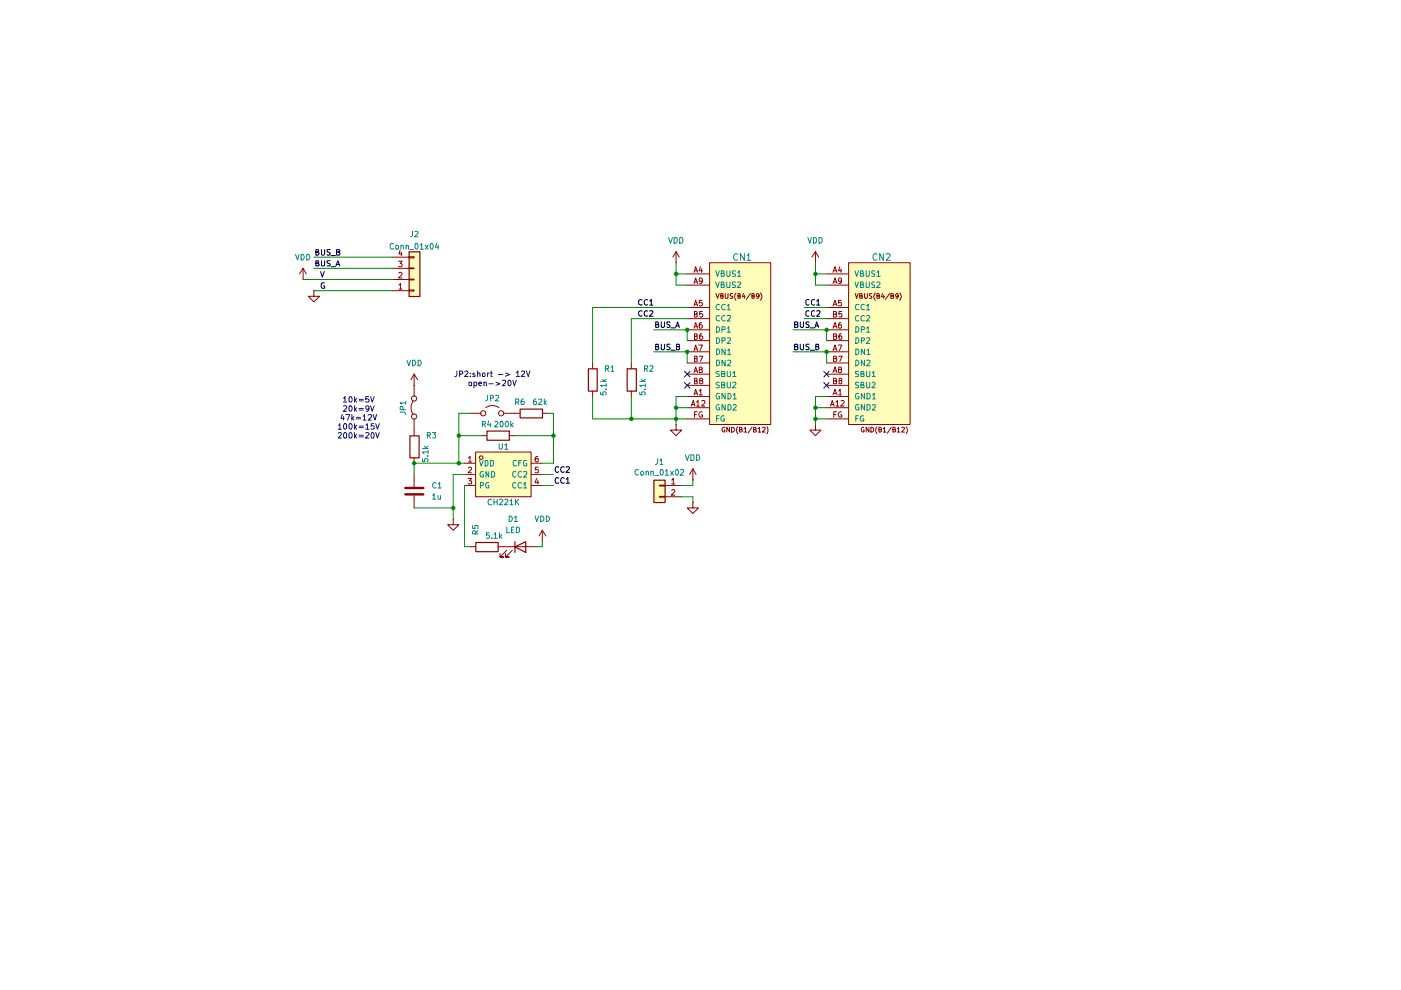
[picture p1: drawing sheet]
(kicad_sch
 (version 20250114)
 (generator "eeschema")
 (generator_version "9.0")
 (paper "A4")
 (lib_symbols
  (symbol "Connector_Generic:Conn_01x02"
   (pin_names
    (offset 1.016) (hide yes)) (exclude_from_sim no) (in_bom yes) (on_board yes)
   (property "Reference" "J" (at 0 2.54 0) (effects (font (size 1.27 1.27))))
   (property "Value" "Conn_01x02" (at 0 -5.08 0) (effects (font (size 1.27 1.27))))
   (property "Footprint" "" (at 0 0 0) (effects (font (size 1.27 1.27)) (hide yes)))
   (property "Datasheet" "~" (at 0 0 0) (effects (font (size 1.27 1.27)) (hide yes)))
   (property "Description" "Generic connector, single row, 01x02, script generated (kicad-library-utils/schlib/autogen/connector/)" (at 0 0 0) (effects (font (size 1.27 1.27)) (hide yes)))
   (symbol "Conn_01x02_1_1"
    (rectangle (start -1.27 1.27) (end 1.27 -3.81) (stroke (width 0.254) (type default)) (fill (type background)))
    (rectangle (start -1.27 0.127) (end 0 -0.127) (stroke (width 0.1524) (type default)) (fill (type none)))
    (rectangle (start -1.27 -2.413) (end 0 -2.667) (stroke (width 0.1524) (type default)) (fill (type none)))
    (pin passive line (at -5.08 0 0) (length 3.81) (name "Pin_1" (effects (font (size 1.27 1.27)))) (number "1" (effects (font (size 1.27 1.27)))))
    (pin passive line (at -5.08 -2.54 0) (length 3.81) (name "Pin_2" (effects (font (size 1.27 1.27)))) (number "2" (effects (font (size 1.27 1.27))))))
   (embedded_fonts no))
  (symbol "Connector_Generic:Conn_01x04"
   (pin_names
    (offset 1.016) (hide yes)) (exclude_from_sim no) (in_bom yes) (on_board yes)
   (property "Reference" "J" (at 0 5.08 0) (effects (font (size 1.27 1.27))))
   (property "Value" "Conn_01x04" (at 0 -7.62 0) (effects (font (size 1.27 1.27))))
   (property "Footprint" "" (at 0 0 0) (effects (font (size 1.27 1.27)) (hide yes)))
   (property "Datasheet" "~" (at 0 0 0) (effects (font (size 1.27 1.27)) (hide yes)))
   (property "Description" "Generic connector, single row, 01x04, script generated (kicad-library-utils/schlib/autogen/connector/)" (at 0 0 0) (effects (font (size 1.27 1.27)) (hide yes)))
   (symbol "Conn_01x04_1_1"
    (rectangle (start -1.27 3.81) (end 1.27 -6.35) (stroke (width 0.254) (type default)) (fill (type background)))
    (rectangle (start -1.27 2.667) (end 0 2.413) (stroke (width 0.1524) (type default)) (fill (type none)))
    (rectangle (start -1.27 0.127) (end 0 -0.127) (stroke (width 0.1524) (type default)) (fill (type none)))
    (rectangle (start -1.27 -2.413) (end 0 -2.667) (stroke (width 0.1524) (type default)) (fill (type none)))
    (rectangle (start -1.27 -4.953) (end 0 -5.207) (stroke (width 0.1524) (type default)) (fill (type none)))
    (pin passive line (at -5.08 2.54 0) (length 3.81) (name "Pin_1" (effects (font (size 1.27 1.27)))) (number "1" (effects (font (size 1.27 1.27)))))
    (pin passive line (at -5.08 0 0) (length 3.81) (name "Pin_2" (effects (font (size 1.27 1.27)))) (number "2" (effects (font (size 1.27 1.27)))))
    (pin passive line (at -5.08 -2.54 0) (length 3.81) (name "Pin_3" (effects (font (size 1.27 1.27)))) (number "3" (effects (font (size 1.27 1.27)))))
    (pin passive line (at -5.08 -5.08 0) (length 3.81) (name "Pin_4" (effects (font (size 1.27 1.27)))) (number "4" (effects (font (size 1.27 1.27))))))
   (embedded_fonts no))
  (symbol "Device:C"
   (pin_numbers (hide yes))
   (pin_names
    (offset 0.254)) (exclude_from_sim no) (in_bom yes) (on_board yes)
   (property "Reference" "C" (at 0.635 2.54 0) (effects (font (size 1.27 1.27)) (justify left)))
   (property "Value" "C" (at 0.635 -2.54 0) (effects (font (size 1.27 1.27)) (justify left)))
   (property "Footprint" "" (at 0.9652 -3.81 0) (effects (font (size 1.27 1.27)) (hide yes)))
   (property "Datasheet" "~" (at 0 0 0) (effects (font (size 1.27 1.27)) (hide yes)))
   (property "Description" "Unpolarized capacitor" (at 0 0 0) (effects (font (size 1.27 1.27)) (hide yes)))
   (symbol "C_0_1"
    (polyline (pts (xy -2.032 0.762) (xy 2.032 0.762)) (stroke (width 0.508) (type default)) (fill (type none)))
    (polyline (pts (xy -2.032 -0.762) (xy 2.032 -0.762)) (stroke (width 0.508) (type default)) (fill (type none))))
   (symbol "C_1_1"
    (pin passive line (at 0 3.81 270) (length 2.794) (name "~" (effects (font (size 1.27 1.27)))) (number "1" (effects (font (size 1.27 1.27)))))
    (pin passive line (at 0 -3.81 90) (length 2.794) (name "~" (effects (font (size 1.27 1.27)))) (number "2" (effects (font (size 1.27 1.27))))))
   (embedded_fonts no))
  (symbol "Device:LED"
   (pin_numbers (hide yes))
   (pin_names
    (offset 1.016) (hide yes)) (exclude_from_sim no) (in_bom yes) (on_board yes)
   (property "Reference" "D" (at 0 2.54 0) (effects (font (size 1.27 1.27))))
   (property "Value" "LED" (at 0 -2.54 0) (effects (font (size 1.27 1.27))))
   (property "Footprint" "" (at 0 0 0) (effects (font (size 1.27 1.27)) (hide yes)))
   (property "Datasheet" "~" (at 0 0 0) (effects (font (size 1.27 1.27)) (hide yes)))
   (property "Description" "Light emitting diode" (at 0 0 0) (effects (font (size 1.27 1.27)) (hide yes)))
   (property "Sim.Pins" "1=K 2=A" (at 0 0 0) (effects (font (size 1.27 1.27)) (hide yes)))
   (symbol "LED_0_1"
    (polyline (pts (xy -3.048 -0.762) (xy -4.572 -2.286) (xy -3.81 -2.286) (xy -4.572 -2.286) (xy -4.572 -1.524)) (stroke (width 0) (type default)) (fill (type none)))
    (polyline (pts (xy -1.778 -0.762) (xy -3.302 -2.286) (xy -2.54 -2.286) (xy -3.302 -2.286) (xy -3.302 -1.524)) (stroke (width 0) (type default)) (fill (type none)))
    (polyline (pts (xy -1.27 0) (xy 1.27 0)) (stroke (width 0) (type default)) (fill (type none)))
    (polyline (pts (xy -1.27 -1.27) (xy -1.27 1.27)) (stroke (width 0.254) (type default)) (fill (type none)))
    (polyline (pts (xy 1.27 -1.27) (xy 1.27 1.27) (xy -1.27 0) (xy 1.27 -1.27)) (stroke (width 0.254) (type default)) (fill (type none))))
   (symbol "LED_1_1"
    (pin passive line (at -3.81 0 0) (length 2.54) (name "K" (effects (font (size 1.27 1.27)))) (number "1" (effects (font (size 1.27 1.27)))))
    (pin passive line (at 3.81 0 180) (length 2.54) (name "A" (effects (font (size 1.27 1.27)))) (number "2" (effects (font (size 1.27 1.27))))))
   (embedded_fonts no))
  (symbol "Device:R"
   (pin_numbers (hide yes))
   (pin_names
    (offset 0)) (exclude_from_sim no) (in_bom yes) (on_board yes)
   (property "Reference" "R" (at 2.032 0 90) (effects (font (size 1.27 1.27))))
   (property "Value" "R" (at 0 0 90) (effects (font (size 1.27 1.27))))
   (property "Footprint" "" (at -1.778 0 90) (effects (font (size 1.27 1.27)) (hide yes)))
   (property "Datasheet" "~" (at 0 0 0) (effects (font (size 1.27 1.27)) (hide yes)))
   (property "Description" "Resistor" (at 0 0 0) (effects (font (size 1.27 1.27)) (hide yes)))
   (symbol "R_0_1"
    (rectangle (start -1.016 -2.54) (end 1.016 2.54) (stroke (width 0.254) (type default)) (fill (type none))))
   (symbol "R_1_1"
    (pin passive line (at 0 3.81 270) (length 1.27) (name "~" (effects (font (size 1.27 1.27)))) (number "1" (effects (font (size 1.27 1.27)))))
    (pin passive line (at 0 -3.81 90) (length 1.27) (name "~" (effects (font (size 1.27 1.27)))) (number "2" (effects (font (size 1.27 1.27))))))
   (embedded_fonts no))
  (symbol "Jumper:Jumper_2_Bridged"
   (pin_numbers (hide yes))
   (pin_names
    (offset 0) (hide yes)) (exclude_from_sim no) (in_bom yes) (on_board yes)
   (property "Reference" "JP" (at 0 1.905 0) (effects (font (size 1.27 1.27))))
   (property "Value" "Jumper_2_Bridged" (at 0 -2.54 0) (effects (font (size 1.27 1.27))))
   (property "Footprint" "" (at 0 0 0) (effects (font (size 1.27 1.27)) (hide yes)))
   (property "Datasheet" "~" (at 0 0 0) (effects (font (size 1.27 1.27)) (hide yes)))
   (property "Description" "Jumper, 2-pole, closed/bridged" (at 0 0 0) (effects (font (size 1.27 1.27)) (hide yes)))
   (symbol "Jumper_2_Bridged_0_0"
    (circle (center -2.032 0) (radius 0.508) (stroke (width 0) (type default)) (fill (type none)))
    (circle (center 2.032 0) (radius 0.508) (stroke (width 0) (type default)) (fill (type none))))
   (symbol "Jumper_2_Bridged_0_1"
    (arc (start -1.524 0.254) (mid 0 0.762) (end 1.524 0.254) (stroke (width 0) (type default)) (fill (type none))))
   (symbol "Jumper_2_Bridged_1_1"
    (pin passive line (at -5.08 0 0) (length 2.54) (name "A" (effects (font (size 1.27 1.27)))) (number "1" (effects (font (size 1.27 1.27)))))
    (pin passive line (at 5.08 0 180) (length 2.54) (name "B" (effects (font (size 1.27 1.27)))) (number "2" (effects (font (size 1.27 1.27))))))
   (embedded_fonts no))
  (symbol "Jumper:Jumper_2_Open"
   (pin_numbers (hide yes))
   (pin_names
    (offset 0) (hide yes)) (exclude_from_sim no) (in_bom yes) (on_board yes)
   (property "Reference" "JP" (at 0 2.794 0) (effects (font (size 1.27 1.27))))
   (property "Value" "Jumper_2_Open" (at 0 -2.286 0) (effects (font (size 1.27 1.27))))
   (property "Footprint" "" (at 0 0 0) (effects (font (size 1.27 1.27)) (hide yes)))
   (property "Datasheet" "~" (at 0 0 0) (effects (font (size 1.27 1.27)) (hide yes)))
   (property "Description" "Jumper, 2-pole, open" (at 0 0 0) (effects (font (size 1.27 1.27)) (hide yes)))
   (symbol "Jumper_2_Open_0_0"
    (circle (center -2.032 0) (radius 0.508) (stroke (width 0) (type default)) (fill (type none)))
    (circle (center 2.032 0) (radius 0.508) (stroke (width 0) (type default)) (fill (type none))))
   (symbol "Jumper_2_Open_0_1"
    (arc (start -1.524 1.27) (mid 0 1.778) (end 1.524 1.27) (stroke (width 0) (type default)) (fill (type none))))
   (symbol "Jumper_2_Open_1_1"
    (pin passive line (at -5.08 0 0) (length 2.54) (name "A" (effects (font (size 1.27 1.27)))) (number "1" (effects (font (size 1.27 1.27)))))
    (pin passive line (at 5.08 0 180) (length 2.54) (name "B" (effects (font (size 1.27 1.27)))) (number "2" (effects (font (size 1.27 1.27))))))
   (embedded_fonts no))
  (symbol "akita:CON_USB-C-16"
   (pin_names
    (offset 1.016)) (exclude_from_sim no) (in_bom yes) (on_board yes)
   (property "Reference" "CN" (at -7.62 20.32 0) (effects (font (size 1.4986 1.4986)) (justify left bottom)))
   (property "Value" "CON_USB-C-16" (at 0 0 0) (effects (font (size 1.27 1.27)) (hide yes)))
   (property "Footprint" "akita:USB-C_16P_TH" (at 0 0 0) (effects (font (size 1.27 1.27)) (hide yes)))
   (property "Datasheet" "" (at 0 0 0) (effects (font (size 1.27 1.27)) (hide yes)))
   (property "Description" "" (at 0 0 0) (effects (font (size 1.27 1.27)) (hide yes)))
   (symbol "CON_USB-C-16_1_0"
    (text "VBUS(B4/B9)" (at -6.35 12.7 0) (effects (font (size 1.0668 1.0668)) (justify left)))
    (text "GND(B1/B12)" (at -5.08 -17.78 0) (effects (font (size 1.0668 1.0668)) (justify left)))
    (pin bidirectional line (at -12.7 17.78 0) (length 5.08) (name "VBUS1" (effects (font (size 1.27 1.27)))) (number "A4" (effects (font (size 1.27 1.27)))))
    (pin bidirectional line (at -12.7 15.24 0) (length 5.08) (name "VBUS2" (effects (font (size 1.27 1.27)))) (number "A9" (effects (font (size 1.27 1.27)))))
    (pin bidirectional line (at -12.7 10.16 0) (length 5.08) (name "CC1" (effects (font (size 1.27 1.27)))) (number "A5" (effects (font (size 1.27 1.27)))))
    (pin bidirectional line (at -12.7 7.62 0) (length 5.08) (name "CC2" (effects (font (size 1.27 1.27)))) (number "B5" (effects (font (size 1.27 1.27)))))
    (pin bidirectional line (at -12.7 5.08 0) (length 5.08) (name "DP1" (effects (font (size 1.27 1.27)))) (number "A6" (effects (font (size 1.27 1.27)))))
    (pin bidirectional line (at -12.7 2.54 0) (length 5.08) (name "DP2" (effects (font (size 1.27 1.27)))) (number "B6" (effects (font (size 1.27 1.27)))))
    (pin bidirectional line (at -12.7 0 0) (length 5.08) (name "DN1" (effects (font (size 1.27 1.27)))) (number "A7" (effects (font (size 1.27 1.27)))))
    (pin bidirectional line (at -12.7 -2.54 0) (length 5.08) (name "DN2" (effects (font (size 1.27 1.27)))) (number "B7" (effects (font (size 1.27 1.27)))))
    (pin bidirectional line (at -12.7 -5.08 0) (length 5.08) (name "SBU1" (effects (font (size 1.27 1.27)))) (number "A8" (effects (font (size 1.27 1.27)))))
    (pin bidirectional line (at -12.7 -7.62 0) (length 5.08) (name "SBU2" (effects (font (size 1.27 1.27)))) (number "B8" (effects (font (size 1.27 1.27)))))
    (pin bidirectional line (at -12.7 -10.16 0) (length 5.08) (name "GND1" (effects (font (size 1.27 1.27)))) (number "A1" (effects (font (size 1.27 1.27)))))
    (pin bidirectional line (at -12.7 -12.7 0) (length 5.08) (name "GND2" (effects (font (size 1.27 1.27)))) (number "A12" (effects (font (size 1.27 1.27))))))
   (symbol "CON_USB-C-16_1_1"
    (rectangle (start -7.62 20.32) (end 6.35 -16.51) (stroke (width 0.2032) (type default)) (fill (type background)))
    (pin power_in line (at -12.7 -15.24 0) (length 5.08) (name "FG" (effects (font (size 1.27 1.27)))) (number "FG" (effects (font (size 1.27 1.27))))))
   (embedded_fonts no))
  (symbol "libLCSC:CH221K" (exclude_from_sim no) (in_bom yes) (on_board yes)
   (property "Reference" "U" (at 0 7.62 0) (effects (font (size 1.27 1.27))))
   (property "Value" "CH221K" (at 0 -7.62 0) (effects (font (size 1.27 1.27))))
   (property "Footprint" "libLCSC:SOT-23-6_L2.9-W1.6-P0.95-LS2.8-BL-2" (at 0 -10.16 0) (effects (font (size 1.27 1.27)) (hide yes)))
   (property "Datasheet" "" (at 0 0 0) (effects (font (size 1.27 1.27)) (hide yes)))
   (property "Description" "" (at 0 0 0) (effects (font (size 1.27 1.27)) (hide yes)))
   (property "LCSC Part" "C5125736" (at 0 -12.7 0) (effects (font (size 1.27 1.27)) (hide yes)))
   (symbol "CH221K_0_1"
    (rectangle (start -6.35 5.08) (end 6.35 -5.08) (stroke (width 0) (type default)) (fill (type background)))
    (circle (center -5.08 3.81) (radius 0.38) (stroke (width 0) (type default)) (fill (type none)))
    (pin unspecified line (at -8.89 2.54 0) (length 2.54) (name "VDD" (effects (font (size 1.27 1.27)))) (number "1" (effects (font (size 1.27 1.27)))))
    (pin unspecified line (at -8.89 0 0) (length 2.54) (name "GND" (effects (font (size 1.27 1.27)))) (number "2" (effects (font (size 1.27 1.27)))))
    (pin unspecified line (at -8.89 -2.54 0) (length 2.54) (name "PG" (effects (font (size 1.27 1.27)))) (number "3" (effects (font (size 1.27 1.27)))))
    (pin unspecified line (at 8.89 2.54 180) (length 2.54) (name "CFG" (effects (font (size 1.27 1.27)))) (number "6" (effects (font (size 1.27 1.27)))))
    (pin unspecified line (at 8.89 0 180) (length 2.54) (name "CC2" (effects (font (size 1.27 1.27)))) (number "5" (effects (font (size 1.27 1.27)))))
    (pin unspecified line (at 8.89 -2.54 180) (length 2.54) (name "CC1" (effects (font (size 1.27 1.27)))) (number "4" (effects (font (size 1.27 1.27))))))
   (embedded_fonts no))
  (symbol "power:GND"
   (power)
   (pin_numbers (hide yes))
   (pin_names
    (offset 0) (hide yes)) (exclude_from_sim no) (in_bom yes) (on_board yes)
   (property "Reference" "#PWR" (at 0 -6.35 0) (effects (font (size 1.27 1.27)) (hide yes)))
   (property "Value" "GND" (at 0 -3.81 0) (effects (font (size 1.27 1.27))))
   (property "Footprint" "" (at 0 0 0) (effects (font (size 1.27 1.27)) (hide yes)))
   (property "Datasheet" "" (at 0 0 0) (effects (font (size 1.27 1.27)) (hide yes)))
   (property "Description" "Power symbol creates a global label with name \"GND\" , ground" (at 0 0 0) (effects (font (size 1.27 1.27)) (hide yes)))
   (symbol "GND_0_1"
    (polyline (pts (xy 0 0) (xy 0 -1.27) (xy 1.27 -1.27) (xy 0 -2.54) (xy -1.27 -1.27) (xy 0 -1.27)) (stroke (width 0) (type default)) (fill (type none))))
   (symbol "GND_1_1"
    (pin power_in line (at 0 0 270) (length 0) (name "~" (effects (font (size 1.27 1.27)))) (number "1" (effects (font (size 1.27 1.27))))))
   (embedded_fonts no))
  (symbol "power:VDD"
   (power)
   (pin_numbers (hide yes))
   (pin_names
    (offset 0) (hide yes)) (exclude_from_sim no) (in_bom yes) (on_board yes)
   (property "Reference" "#PWR" (at 0 -3.81 0) (effects (font (size 1.27 1.27)) (hide yes)))
   (property "Value" "VDD" (at 0 3.556 0) (effects (font (size 1.27 1.27))))
   (property "Footprint" "" (at 0 0 0) (effects (font (size 1.27 1.27)) (hide yes)))
   (property "Datasheet" "" (at 0 0 0) (effects (font (size 1.27 1.27)) (hide yes)))
   (property "Description" "Power symbol creates a global label with name \"VDD\"" (at 0 0 0) (effects (font (size 1.27 1.27)) (hide yes)))
   (symbol "VDD_0_1"
    (polyline (pts (xy -0.762 1.27) (xy 0 2.54)) (stroke (width 0) (type default)) (fill (type none)))
    (polyline (pts (xy 0 2.54) (xy 0.762 1.27)) (stroke (width 0) (type default)) (fill (type none)))
    (polyline (pts (xy 0 0) (xy 0 2.54)) (stroke (width 0) (type default)) (fill (type none))))
   (symbol "VDD_1_1"
    (pin power_in line (at 0 0 90) (length 0) (name "~" (effects (font (size 1.27 1.27)))) (number "1" (effects (font (size 1.27 1.27))))))
   (embedded_fonts no)))
 (text "10k=5V\n20k=9V\n47k=12V\n100k=15V\n200k=20V"
  (exclude_from_sim no)
  (at 74.93 87.63 0)
  (effects (font (size 1.27 1.27))))
 (text "JP2:short -> 12V\nopen->20V"
  (exclude_from_sim no)
  (at 105.41 78.74 0)
  (effects (font (size 1.27 1.27))))
 (junction
  (at 147.32 87.63)
  (diameter 0)
  (color 0 0 0 0))
 (junction
  (at 97.79 97.79)
  (diameter 0)
  (color 0 0 0 0))
 (junction
  (at 97.79 91.44)
  (diameter 0)
  (color 0 0 0 0))
 (junction
  (at 179.07 54.61)
  (diameter 0)
  (color 0 0 0 0))
 (junction
  (at 181.61 67.31)
  (diameter 0)
  (color 0 0 0 0))
 (junction
  (at 149.86 67.31)
  (diameter 0)
  (color 0 0 0 0))
 (junction
  (at 96.52 107.95)
  (diameter 0)
  (color 0 0 0 0))
 (junction
  (at 87.63 97.79)
  (diameter 0)
  (color 0 0 0 0))
 (junction
  (at 179.07 85.09)
  (diameter 0)
  (color 0 0 0 0))
 (junction
  (at 181.61 72.39)
  (diameter 0)
  (color 0 0 0 0))
 (junction
  (at 119.38 91.44)
  (diameter 0)
  (color 0 0 0 0))
 (junction
  (at 149.86 72.39)
  (diameter 0)
  (color 0 0 0 0))
 (junction
  (at 179.07 87.63)
  (diameter 0)
  (color 0 0 0 0))
 (junction
  (at 147.32 85.09)
  (diameter 0)
  (color 0 0 0 0))
 (junction
  (at 137.16 87.63)
  (diameter 0)
  (color 0 0 0 0))
 (junction
  (at 147.32 54.61)
  (diameter 0)
  (color 0 0 0 0))
 (no_connect
  (at 149.86 77.47))
 (no_connect
  (at 181.61 77.47))
 (no_connect
  (at 181.61 80.01))
 (no_connect
  (at 149.86 80.01))
 (wire
  (pts (xy 149.86 82.55) (xy 147.32 82.55))
  (stroke (width 0) (type default)))
 (wire
  (pts (xy 179.07 87.63) (xy 181.61 87.63))
  (stroke (width 0) (type default)))
 (wire
  (pts (xy 151.13 102.87) (xy 151.13 101.6))
  (stroke (width 0) (type default)))
 (wire
  (pts (xy 147.32 52.07) (xy 147.32 54.61))
  (stroke (width 0) (type default)))
 (wire
  (pts (xy 119.38 86.36) (xy 119.38 91.44))
  (stroke (width 0) (type default)))
 (wire
  (pts (xy 147.32 54.61) (xy 147.32 57.15))
  (stroke (width 0) (type default)))
 (wire
  (pts (xy 147.32 87.63) (xy 147.32 88.9))
  (stroke (width 0) (type default)))
 (wire
  (pts (xy 179.07 85.09) (xy 179.07 87.63))
  (stroke (width 0) (type default)))
 (wire
  (pts (xy 147.32 85.09) (xy 147.32 87.63))
  (stroke (width 0) (type default)))
 (wire
  (pts (xy 148.59 102.87) (xy 151.13 102.87))
  (stroke (width 0) (type default)))
 (wire
  (pts (xy 149.86 62.23) (xy 128.27 62.23))
  (stroke (width 0) (type default)))
 (wire
  (pts (xy 151.13 105.41) (xy 151.13 106.68))
  (stroke (width 0) (type default)))
 (wire
  (pts (xy 147.32 54.61) (xy 149.86 54.61))
  (stroke (width 0) (type default)))
 (wire
  (pts (xy 96.52 100.33) (xy 96.52 107.95))
  (stroke (width 0) (type default)))
 (wire
  (pts (xy 181.61 72.39) (xy 181.61 74.93))
  (stroke (width 0) (type default)))
 (wire
  (pts (xy 137.16 64.77) (xy 137.16 74.93))
  (stroke (width 0) (type default)))
 (wire
  (pts (xy 102.87 91.44) (xy 97.79 91.44))
  (stroke (width 0) (type default)))
 (wire
  (pts (xy 119.38 91.44) (xy 110.49 91.44))
  (stroke (width 0) (type default)))
 (wire
  (pts (xy 179.07 52.07) (xy 179.07 54.61))
  (stroke (width 0) (type default)))
 (wire
  (pts (xy 149.86 64.77) (xy 137.16 64.77))
  (stroke (width 0) (type default)))
 (wire
  (pts (xy 97.79 86.36) (xy 97.79 91.44))
  (stroke (width 0) (type default)))
 (wire
  (pts (xy 148.59 105.41) (xy 151.13 105.41))
  (stroke (width 0) (type default)))
 (wire
  (pts (xy 118.11 86.36) (xy 119.38 86.36))
  (stroke (width 0) (type default)))
 (wire
  (pts (xy 173.99 67.31) (xy 181.61 67.31))
  (stroke (width 0) (type default)))
 (wire
  (pts (xy 179.07 54.61) (xy 181.61 54.61))
  (stroke (width 0) (type default)))
 (wire
  (pts (xy 149.86 57.15) (xy 147.32 57.15))
  (stroke (width 0) (type default)))
 (wire
  (pts (xy 116.84 100.33) (xy 119.38 100.33))
  (stroke (width 0) (type default)))
 (wire
  (pts (xy 142.24 67.31) (xy 149.86 67.31))
  (stroke (width 0) (type default)))
 (wire
  (pts (xy 128.27 87.63) (xy 128.27 82.55))
  (stroke (width 0) (type default)))
 (wire
  (pts (xy 99.06 102.87) (xy 99.06 116.84))
  (stroke (width 0) (type default)))
 (wire
  (pts (xy 116.84 102.87) (xy 119.38 102.87))
  (stroke (width 0) (type default)))
 (wire
  (pts (xy 181.61 67.31) (xy 181.61 69.85))
  (stroke (width 0) (type default)))
 (wire
  (pts (xy 147.32 82.55) (xy 147.32 85.09))
  (stroke (width 0) (type default)))
 (wire
  (pts (xy 181.61 57.15) (xy 179.07 57.15))
  (stroke (width 0) (type default)))
 (wire
  (pts (xy 99.06 116.84) (xy 100.33 116.84))
  (stroke (width 0) (type default)))
 (wire
  (pts (xy 64.77 53.34) (xy 82.55 53.34))
  (stroke (width 0) (type default)))
 (wire
  (pts (xy 96.52 107.95) (xy 96.52 110.49))
  (stroke (width 0) (type default)))
 (wire
  (pts (xy 119.38 97.79) (xy 119.38 91.44))
  (stroke (width 0) (type default)))
 (wire
  (pts (xy 115.57 116.84) (xy 116.84 116.84))
  (stroke (width 0) (type default)))
 (wire
  (pts (xy 181.61 82.55) (xy 179.07 82.55))
  (stroke (width 0) (type default)))
 (wire
  (pts (xy 179.07 54.61) (xy 179.07 57.15))
  (stroke (width 0) (type default)))
 (wire
  (pts (xy 176.53 62.23) (xy 181.61 62.23))
  (stroke (width 0) (type default)))
 (wire
  (pts (xy 142.24 72.39) (xy 149.86 72.39))
  (stroke (width 0) (type default)))
 (wire
  (pts (xy 179.07 87.63) (xy 179.07 88.9))
  (stroke (width 0) (type default)))
 (wire
  (pts (xy 147.32 87.63) (xy 149.86 87.63))
  (stroke (width 0) (type default)))
 (wire
  (pts (xy 179.07 85.09) (xy 181.61 85.09))
  (stroke (width 0) (type default)))
 (wire
  (pts (xy 97.79 97.79) (xy 99.06 97.79))
  (stroke (width 0) (type default)))
 (wire
  (pts (xy 147.32 87.63) (xy 137.16 87.63))
  (stroke (width 0) (type default)))
 (wire
  (pts (xy 64.77 50.8) (xy 82.55 50.8))
  (stroke (width 0) (type default)))
 (wire
  (pts (xy 87.63 97.79) (xy 87.63 100.33))
  (stroke (width 0) (type default)))
 (wire
  (pts (xy 128.27 62.23) (xy 128.27 74.93))
  (stroke (width 0) (type default)))
 (wire
  (pts (xy 149.86 72.39) (xy 149.86 74.93))
  (stroke (width 0) (type default)))
 (wire
  (pts (xy 87.63 107.95) (xy 96.52 107.95))
  (stroke (width 0) (type default)))
 (wire
  (pts (xy 62.23 55.88) (xy 82.55 55.88))
  (stroke (width 0) (type default)))
 (wire
  (pts (xy 100.33 86.36) (xy 97.79 86.36))
  (stroke (width 0) (type default)))
 (wire
  (pts (xy 149.86 67.31) (xy 149.86 69.85))
  (stroke (width 0) (type default)))
 (wire
  (pts (xy 116.84 97.79) (xy 119.38 97.79))
  (stroke (width 0) (type default)))
 (wire
  (pts (xy 137.16 87.63) (xy 128.27 87.63))
  (stroke (width 0) (type default)))
 (wire
  (pts (xy 176.53 64.77) (xy 181.61 64.77))
  (stroke (width 0) (type default)))
 (wire
  (pts (xy 64.77 58.42) (xy 82.55 58.42))
  (stroke (width 0) (type default)))
 (wire
  (pts (xy 87.63 97.79) (xy 97.79 97.79))
  (stroke (width 0) (type default)))
 (wire
  (pts (xy 179.07 82.55) (xy 179.07 85.09))
  (stroke (width 0) (type default)))
 (wire
  (pts (xy 97.79 91.44) (xy 97.79 97.79))
  (stroke (width 0) (type default)))
 (wire
  (pts (xy 137.16 82.55) (xy 137.16 87.63))
  (stroke (width 0) (type default)))
 (wire
  (pts (xy 116.84 116.84) (xy 116.84 115.57))
  (stroke (width 0) (type default)))
 (wire
  (pts (xy 173.99 72.39) (xy 181.61 72.39))
  (stroke (width 0) (type default)))
 (wire
  (pts (xy 99.06 100.33) (xy 96.52 100.33))
  (stroke (width 0) (type default)))
 (wire
  (pts (xy 147.32 85.09) (xy 149.86 85.09))
  (stroke (width 0) (type default)))
 (label "BUS_B"
  (at 173.99 72.39 0)
  (effects (font (size 1.27 1.27)) (justify left bottom)))
 (label "BUS_B"
  (at 64.77 50.8 0)
  (effects (font (size 1.27 1.27)) (justify left bottom)))
 (label "BUS_A"
  (at 173.99 67.31 0)
  (effects (font (size 1.27 1.27)) (justify left bottom)))
 (label "BUS_B"
  (at 142.24 72.39 0)
  (effects (font (size 1.27 1.27)) (justify left bottom)))
 (label "BUS_A"
  (at 64.77 53.34 0)
  (effects (font (size 1.27 1.27)) (justify left bottom)))
 (label "V"
  (at 66.04 55.88 0)
  (effects (font (size 1.27 1.27)) (justify left bottom)))
 (label "CC2"
  (at 138.43 64.77 0)
  (effects (font (size 1.27 1.27)) (justify left bottom)))
 (label "CC1"
  (at 119.38 102.87 0)
  (effects (font (size 1.27 1.27)) (justify left bottom)))
 (label "G"
  (at 66.04 58.42 0)
  (effects (font (size 1.27 1.27)) (justify left bottom)))
 (label "CC1"
  (at 138.43 62.23 0)
  (effects (font (size 1.27 1.27)) (justify left bottom)))
 (label "CC2"
  (at 119.38 100.33 0)
  (effects (font (size 1.27 1.27)) (justify left bottom)))
 (label "BUS_A"
  (at 142.24 67.31 0)
  (effects (font (size 1.27 1.27)) (justify left bottom)))
 (label "CC2"
  (at 176.53 64.77 0)
  (effects (font (size 1.27 1.27)) (justify left bottom)))
 (label "CC1"
  (at 176.53 62.23 0)
  (effects (font (size 1.27 1.27)) (justify left bottom)))
 (symbol
  (lib_id "power:GND")
  (at 179.07 88.9 0)
  (unit 1)
  (exclude_from_sim no)
  (in_bom yes)
  (on_board yes)
  (dnp no)
  (fields_autoplaced yes)
  (property "Reference" "#PWR021" (at 179.07 95.25 0) (effects (font (size 1.27 1.27)) (hide yes)))
  (property "Value" "GND" (at 179.07 93.98 0) (effects (font (size 1.27 1.27)) (hide yes)))
  (property "Footprint" "" (at 179.07 88.9 0) (effects (font (size 1.27 1.27)) (hide yes)))
  (property "Datasheet" "" (at 179.07 88.9 0) (effects (font (size 1.27 1.27)) (hide yes)))
  (property "Description" "Power symbol creates a global label with name \"GND\" , ground" (at 179.07 88.9 0) (effects (font (size 1.27 1.27)) (hide yes)))
  (pin "1"))
 (symbol
  (lib_id "Device:C")
  (at 87.63 104.14 0)
  (unit 1)
  (exclude_from_sim no)
  (in_bom yes)
  (on_board yes)
  (dnp no)
  (fields_autoplaced yes)
  (property "Reference" "C1" (at 91.44 102.8699 0) (effects (font (size 1.27 1.27)) (justify left)))
  (property "Value" "1u" (at 91.44 105.4099 0) (effects (font (size 1.27 1.27)) (justify left)))
  (property "Footprint" "Capacitor_SMD:C_0603_1608Metric" (at 88.5952 107.95 0) (effects (font (size 1.27 1.27)) (hide yes)))
  (property "Datasheet" "~" (at 87.63 104.14 0) (effects (font (size 1.27 1.27)) (hide yes)))
  (property "Description" "Unpolarized capacitor" (at 87.63 104.14 0) (effects (font (size 1.27 1.27)) (hide yes)))
  (property "LCSC" "C1588" (at 87.63 104.14 0) (effects (font (size 1.27 1.27)) (hide yes)))
  (pin "2")
  (pin "1"))
 (symbol
  (lib_id "Connector_Generic:Conn_01x04")
  (at 87.63 55.88 0)
  (mirror x)
  (unit 1)
  (exclude_from_sim no)
  (in_bom yes)
  (on_board yes)
  (dnp no)
  (fields_autoplaced yes)
  (property "Reference" "J2" (at 87.63 45.5635 0) (effects (font (size 1.27 1.27))))
  (property "Value" "Conn_01x04" (at 87.63 48.3386 0) (effects (font (size 1.27 1.27))))
  (property "Footprint" "akita:CON_BAVG" (at 87.63 55.88 0) (effects (font (size 1.27 1.27)) (hide yes)))
  (property "Datasheet" "~" (at 87.63 55.88 0) (effects (font (size 1.27 1.27)) (hide yes)))
  (property "Description" "" (at 87.63 55.88 0) (effects (font (size 1.27 1.27))))
  (pin "1")
  (pin "2")
  (pin "3")
  (pin "4"))
 (symbol
  (lib_id "Device:LED")
  (at 111.76 116.84 0)
  (unit 1)
  (exclude_from_sim no)
  (in_bom yes)
  (on_board yes)
  (dnp no)
  (fields_autoplaced yes)
  (property "Reference" "D1" (at 110.1725 110.49 0) (effects (font (size 1.27 1.27))))
  (property "Value" "LED" (at 110.1725 113.03 0) (effects (font (size 1.27 1.27))))
  (property "Footprint" "LED_SMD:LED_0603_1608Metric" (at 111.76 116.84 0) (effects (font (size 1.27 1.27)) (hide yes)))
  (property "Datasheet" "~" (at 111.76 116.84 0) (effects (font (size 1.27 1.27)) (hide yes)))
  (property "Description" "Light emitting diode" (at 111.76 116.84 0) (effects (font (size 1.27 1.27)) (hide yes)))
  (property "Sim.Pins" "1=K 2=A" (at 111.76 116.84 0) (effects (font (size 1.27 1.27)) (hide yes)))
  (property "LCSC" "C2286" (at 111.76 116.84 0) (effects (font (size 1.27 1.27)) (hide yes)))
  (pin "2")
  (pin "1"))
 (symbol
  (lib_id "Device:R")
  (at 87.63 93.98 0)
  (unit 1)
  (exclude_from_sim no)
  (in_bom yes)
  (on_board yes)
  (dnp no)
  (property "Reference" "R3" (at 90.17 91.44 0) (effects (font (size 1.27 1.27)) (justify left)))
  (property "Value" "5.1k" (at 90.17 97.79 90) (effects (font (size 1.27 1.27)) (justify left)))
  (property "Footprint" "Resistor_SMD:R_0603_1608Metric" (at 85.852 93.98 90) (effects (font (size 1.27 1.27)) (hide yes)))
  (property "Datasheet" "~" (at 87.63 93.98 0) (effects (font (size 1.27 1.27)) (hide yes)))
  (property "Description" "Resistor" (at 87.63 93.98 0) (effects (font (size 1.27 1.27)) (hide yes)))
  (property "LCSC" "C23186" (at 87.63 93.98 0) (effects (font (size 1.27 1.27)) (hide yes)))
  (pin "1")
  (pin "2"))
 (symbol
  (lib_id "akita:CON_USB-C-16")
  (at 162.56 72.39 0)
  (unit 1)
  (exclude_from_sim no)
  (in_bom yes)
  (on_board yes)
  (dnp no)
  (property "Reference" "CN1" (at 160.02 50.8 0) (effects (font (size 1.4986 1.4986)) (justify left)))
  (property "Value" "CON_USB-C-16" (at 162.56 72.39 0) (effects (font (size 1.27 1.27)) (hide yes)))
  (property "Footprint" "akita:USB-C_16P_TH" (at 162.56 72.39 0) (effects (font (size 1.27 1.27)) (hide yes)))
  (property "Datasheet" "" (at 162.56 72.39 0) (effects (font (size 1.27 1.27)) (hide yes)))
  (property "Description" "" (at 162.56 72.39 0) (effects (font (size 1.27 1.27)) (hide yes)))
  (property "LCSC" "C165948" (at 162.56 72.39 0) (effects (font (size 1.27 1.27)) (hide yes)))
  (pin "B6")
  (pin "B5")
  (pin "A5")
  (pin "A7")
  (pin "A6")
  (pin "A4")
  (pin "A1")
  (pin "B7")
  (pin "A8")
  (pin "FG")
  (pin "A12")
  (pin "B8")
  (pin "A9"))
 (symbol
  (lib_id "power:GND")
  (at 151.13 106.68 0)
  (unit 1)
  (exclude_from_sim no)
  (in_bom yes)
  (on_board yes)
  (dnp no)
  (fields_autoplaced yes)
  (property "Reference" "#PWR07" (at 151.13 113.03 0) (effects (font (size 1.27 1.27)) (hide yes)))
  (property "Value" "GND" (at 151.13 111.76 0) (effects (font (size 1.27 1.27)) (hide yes)))
  (property "Footprint" "" (at 151.13 106.68 0) (effects (font (size 1.27 1.27)) (hide yes)))
  (property "Datasheet" "" (at 151.13 106.68 0) (effects (font (size 1.27 1.27)) (hide yes)))
  (property "Description" "Power symbol creates a global label with name \"GND\" , ground" (at 151.13 106.68 0) (effects (font (size 1.27 1.27)) (hide yes)))
  (pin "1"))
 (symbol
  (lib_id "libLCSC:CH221K")
  (at 107.95 100.33 0)
  (unit 1)
  (exclude_from_sim no)
  (in_bom yes)
  (on_board yes)
  (dnp no)
  (property "Reference" "U1" (at 107.95 93.98 0) (effects (font (size 1.27 1.27))))
  (property "Value" "CH221K" (at 107.95 106.68 0) (effects (font (size 1.27 1.27))))
  (property "Footprint" "libLCSC:SOT-23-6_L2.9-W1.6-P0.95-LS2.8-BL-2" (at 107.95 110.49 0) (effects (font (size 1.27 1.27)) (hide yes)))
  (property "Datasheet" "" (at 107.95 100.33 0) (effects (font (size 1.27 1.27)) (hide yes)))
  (property "Description" "" (at 107.95 100.33 0) (effects (font (size 1.27 1.27)) (hide yes)))
  (property "LCSC Part" "C5125736" (at 107.95 113.03 0) (effects (font (size 1.27 1.27)) (hide yes)))
  (pin "2")
  (pin "3")
  (pin "6")
  (pin "5")
  (pin "4")
  (pin "1"))
 (symbol
  (lib_id "power:VDD")
  (at 147.32 52.07 0)
  (unit 1)
  (exclude_from_sim no)
  (in_bom yes)
  (on_board yes)
  (dnp no)
  (fields_autoplaced yes)
  (property "Reference" "#PWR018" (at 147.32 55.88 0) (effects (font (size 1.27 1.27)) (hide yes)))
  (property "Value" "VDD" (at 147.32 46.99 0) (effects (font (size 1.27 1.27))))
  (property "Footprint" "" (at 147.32 52.07 0) (effects (font (size 1.27 1.27)) (hide yes)))
  (property "Datasheet" "" (at 147.32 52.07 0) (effects (font (size 1.27 1.27)) (hide yes)))
  (property "Description" "Power symbol creates a global label with name \"VDD\"" (at 147.32 52.07 0) (effects (font (size 1.27 1.27)) (hide yes)))
  (pin "1"))
 (symbol
  (lib_id "power:VDD")
  (at 87.63 80.01 0)
  (unit 1)
  (exclude_from_sim no)
  (in_bom yes)
  (on_board yes)
  (dnp no)
  (fields_autoplaced yes)
  (property "Reference" "#PWR01" (at 87.63 83.82 0) (effects (font (size 1.27 1.27)) (hide yes)))
  (property "Value" "VDD" (at 87.63 74.93 0) (effects (font (size 1.27 1.27))))
  (property "Footprint" "" (at 87.63 80.01 0) (effects (font (size 1.27 1.27)) (hide yes)))
  (property "Datasheet" "" (at 87.63 80.01 0) (effects (font (size 1.27 1.27)) (hide yes)))
  (property "Description" "Power symbol creates a global label with name \"VDD\"" (at 87.63 80.01 0) (effects (font (size 1.27 1.27)) (hide yes)))
  (pin "1"))
 (symbol
  (lib_id "power:GND")
  (at 147.32 88.9 0)
  (unit 1)
  (exclude_from_sim no)
  (in_bom yes)
  (on_board yes)
  (dnp no)
  (fields_autoplaced yes)
  (property "Reference" "#PWR019" (at 147.32 95.25 0) (effects (font (size 1.27 1.27)) (hide yes)))
  (property "Value" "GND" (at 147.32 93.98 0) (effects (font (size 1.27 1.27)) (hide yes)))
  (property "Footprint" "" (at 147.32 88.9 0) (effects (font (size 1.27 1.27)) (hide yes)))
  (property "Datasheet" "" (at 147.32 88.9 0) (effects (font (size 1.27 1.27)) (hide yes)))
  (property "Description" "Power symbol creates a global label with name \"GND\" , ground" (at 147.32 88.9 0) (effects (font (size 1.27 1.27)) (hide yes)))
  (pin "1"))
 (symbol
  (lib_id "akita:CON_USB-C-16")
  (at 194.31 72.39 0)
  (unit 1)
  (exclude_from_sim no)
  (in_bom yes)
  (on_board yes)
  (dnp no)
  (property "Reference" "CN2" (at 191.77 50.8 0) (effects (font (size 1.4986 1.4986)) (justify left)))
  (property "Value" "CON_USB-C-16" (at 194.31 72.39 0) (effects (font (size 1.27 1.27)) (hide yes)))
  (property "Footprint" "akita:USB-C_16P_TH" (at 194.31 72.39 0) (effects (font (size 1.27 1.27)) (hide yes)))
  (property "Datasheet" "" (at 194.31 72.39 0) (effects (font (size 1.27 1.27)) (hide yes)))
  (property "Description" "" (at 194.31 72.39 0) (effects (font (size 1.27 1.27)) (hide yes)))
  (property "LCSC" "C165948" (at 194.31 72.39 0) (effects (font (size 1.27 1.27)) (hide yes)))
  (pin "B6")
  (pin "B5")
  (pin "A5")
  (pin "A7")
  (pin "A6")
  (pin "A4")
  (pin "A1")
  (pin "B7")
  (pin "A8")
  (pin "FG")
  (pin "A12")
  (pin "B8")
  (pin "A9"))
 (symbol
  (lib_id "Device:R")
  (at 104.14 116.84 90)
  (unit 1)
  (exclude_from_sim no)
  (in_bom yes)
  (on_board yes)
  (dnp no)
  (property "Reference" "R5" (at 101.6 114.3 0) (effects (font (size 1.27 1.27)) (justify left)))
  (property "Value" "5.1k" (at 107.95 114.3 90) (effects (font (size 1.27 1.27)) (justify left)))
  (property "Footprint" "Resistor_SMD:R_0603_1608Metric" (at 104.14 118.618 90) (effects (font (size 1.27 1.27)) (hide yes)))
  (property "Datasheet" "~" (at 104.14 116.84 0) (effects (font (size 1.27 1.27)) (hide yes)))
  (property "Description" "Resistor" (at 104.14 116.84 0) (effects (font (size 1.27 1.27)) (hide yes)))
  (property "LCSC" "C23186" (at 104.14 116.84 0) (effects (font (size 1.27 1.27)) (hide yes)))
  (pin "1")
  (pin "2"))
 (symbol
  (lib_id "power:GND")
  (at 64.77 58.42 0)
  (unit 1)
  (exclude_from_sim no)
  (in_bom yes)
  (on_board yes)
  (dnp no)
  (fields_autoplaced yes)
  (property "Reference" "#PWR04" (at 64.77 64.77 0) (effects (font (size 1.27 1.27)) (hide yes)))
  (property "Value" "GND" (at 64.77 63.5 0) (effects (font (size 1.27 1.27)) (hide yes)))
  (property "Footprint" "" (at 64.77 58.42 0) (effects (font (size 1.27 1.27)) (hide yes)))
  (property "Datasheet" "" (at 64.77 58.42 0) (effects (font (size 1.27 1.27)) (hide yes)))
  (property "Description" "Power symbol creates a global label with name \"GND\" , ground" (at 64.77 58.42 0) (effects (font (size 1.27 1.27)) (hide yes)))
  (pin "1"))
 (symbol
  (lib_id "Jumper:Jumper_2_Bridged")
  (at 87.63 85.09 90)
  (unit 1)
  (exclude_from_sim no)
  (in_bom yes)
  (on_board yes)
  (dnp no)
  (property "Reference" "JP1" (at 85.09 85.09 0) (effects (font (size 1.27 1.27))))
  (property "Value" "Jumper_2_Bridged" (at 85.09 85.09 0) (effects (font (size 1.27 1.27)) (hide yes)))
  (property "Footprint" "Jumper:SolderJumper-2_P1.3mm_Bridged_Pad1.0x1.5mm" (at 87.63 85.09 0) (effects (font (size 1.27 1.27)) (hide yes)))
  (property "Datasheet" "~" (at 87.63 85.09 0) (effects (font (size 1.27 1.27)) (hide yes)))
  (property "Description" "Jumper, 2-pole, closed/bridged" (at 87.63 85.09 0) (effects (font (size 1.27 1.27)) (hide yes)))
  (pin "2")
  (pin "1"))
 (symbol
  (lib_id "power:VDD")
  (at 179.07 52.07 0)
  (unit 1)
  (exclude_from_sim no)
  (in_bom yes)
  (on_board yes)
  (dnp no)
  (fields_autoplaced yes)
  (property "Reference" "#PWR020" (at 179.07 55.88 0) (effects (font (size 1.27 1.27)) (hide yes)))
  (property "Value" "VDD" (at 179.07 46.99 0) (effects (font (size 1.27 1.27))))
  (property "Footprint" "" (at 179.07 52.07 0) (effects (font (size 1.27 1.27)) (hide yes)))
  (property "Datasheet" "" (at 179.07 52.07 0) (effects (font (size 1.27 1.27)) (hide yes)))
  (property "Description" "Power symbol creates a global label with name \"VDD\"" (at 179.07 52.07 0) (effects (font (size 1.27 1.27)) (hide yes)))
  (pin "1"))
 (symbol
  (lib_id "Device:R")
  (at 137.16 78.74 0)
  (unit 1)
  (exclude_from_sim no)
  (in_bom yes)
  (on_board yes)
  (dnp no)
  (property "Reference" "R2" (at 139.7 76.2 0) (effects (font (size 1.27 1.27)) (justify left)))
  (property "Value" "5.1k" (at 139.7 82.55 90) (effects (font (size 1.27 1.27)) (justify left)))
  (property "Footprint" "Resistor_SMD:R_0603_1608Metric" (at 135.382 78.74 90) (effects (font (size 1.27 1.27)) (hide yes)))
  (property "Datasheet" "~" (at 137.16 78.74 0) (effects (font (size 1.27 1.27)) (hide yes)))
  (property "Description" "Resistor" (at 137.16 78.74 0) (effects (font (size 1.27 1.27)) (hide yes)))
  (property "LCSC" "C23186" (at 137.16 78.74 0) (effects (font (size 1.27 1.27)) (hide yes)))
  (pin "1")
  (pin "2"))
 (symbol
  (lib_id "power:VDD")
  (at 151.13 101.6 0)
  (unit 1)
  (exclude_from_sim no)
  (in_bom yes)
  (on_board yes)
  (dnp no)
  (fields_autoplaced yes)
  (property "Reference" "#PWR06" (at 151.13 105.41 0) (effects (font (size 1.27 1.27)) (hide yes)))
  (property "Value" "VDD" (at 151.13 96.52 0) (effects (font (size 1.27 1.27))))
  (property "Footprint" "" (at 151.13 101.6 0) (effects (font (size 1.27 1.27)) (hide yes)))
  (property "Datasheet" "" (at 151.13 101.6 0) (effects (font (size 1.27 1.27)) (hide yes)))
  (property "Description" "Power symbol creates a global label with name \"VDD\"" (at 151.13 101.6 0) (effects (font (size 1.27 1.27)) (hide yes)))
  (pin "1"))
 (symbol
  (lib_id "power:VDD")
  (at 116.84 115.57 0)
  (unit 1)
  (exclude_from_sim no)
  (in_bom yes)
  (on_board yes)
  (dnp no)
  (fields_autoplaced yes)
  (property "Reference" "#PWR03" (at 116.84 119.38 0) (effects (font (size 1.27 1.27)) (hide yes)))
  (property "Value" "VDD" (at 116.84 110.49 0) (effects (font (size 1.27 1.27))))
  (property "Footprint" "" (at 116.84 115.57 0) (effects (font (size 1.27 1.27)) (hide yes)))
  (property "Datasheet" "" (at 116.84 115.57 0) (effects (font (size 1.27 1.27)) (hide yes)))
  (property "Description" "Power symbol creates a global label with name \"VDD\"" (at 116.84 115.57 0) (effects (font (size 1.27 1.27)) (hide yes)))
  (pin "1"))
 (symbol
  (lib_id "Jumper:Jumper_2_Open")
  (at 105.41 86.36 0)
  (unit 1)
  (exclude_from_sim no)
  (in_bom no)
  (on_board yes)
  (dnp no)
  (fields_autoplaced yes)
  (property "Reference" "JP2" (at 105.41 82.9889 0) (effects (font (size 1.27 1.27))))
  (property "Value" "Jumper_2_Open" (at 105.41 82.9888 0) (do_not_autoplace yes) (effects (font (size 1.27 1.27)) (hide yes)))
  (property "Footprint" "Jumper:SolderJumper-2_P1.3mm_Open_Pad1.0x1.5mm" (at 105.41 86.36 0) (effects (font (size 1.27 1.27)) (hide yes)))
  (property "Datasheet" "~" (at 105.41 86.36 0) (effects (font (size 1.27 1.27)) (hide yes)))
  (property "Description" "Jumper, 2-pole, open" (at 105.41 86.36 0) (effects (font (size 1.27 1.27)) (hide yes)))
  (pin "2")
  (pin "1"))
 (symbol
  (lib_id "Connector_Generic:Conn_01x02")
  (at 143.51 102.87 0)
  (mirror y)
  (unit 1)
  (exclude_from_sim no)
  (in_bom yes)
  (on_board yes)
  (dnp no)
  (fields_autoplaced yes)
  (property "Reference" "J1" (at 143.51 97.4555 0) (effects (font (size 1.27 1.27))))
  (property "Value" "Conn_01x02" (at 143.51 99.8798 0) (effects (font (size 1.27 1.27))))
  (property "Footprint" "Connector_JST:JST_PH_B2B-PH-K_1x02_P2.00mm_Vertical" (at 143.51 102.87 0) (effects (font (size 1.27 1.27)) (hide yes)))
  (property "Datasheet" "~" (at 143.51 102.87 0) (effects (font (size 1.27 1.27)) (hide yes)))
  (property "Description" "Generic connector, single row, 01x02, script generated (kicad-library-utils/schlib/autogen/connector/)" (at 143.51 102.87 0) (effects (font (size 1.27 1.27)) (hide yes)))
  (pin "1")
  (pin "2"))
 (symbol
  (lib_id "power:GND")
  (at 96.52 110.49 0)
  (unit 1)
  (exclude_from_sim no)
  (in_bom yes)
  (on_board yes)
  (dnp no)
  (fields_autoplaced yes)
  (property "Reference" "#PWR02" (at 96.52 116.84 0) (effects (font (size 1.27 1.27)) (hide yes)))
  (property "Value" "GND" (at 96.52 115.57 0) (effects (font (size 1.27 1.27)) (hide yes)))
  (property "Footprint" "" (at 96.52 110.49 0) (effects (font (size 1.27 1.27)) (hide yes)))
  (property "Datasheet" "" (at 96.52 110.49 0) (effects (font (size 1.27 1.27)) (hide yes)))
  (property "Description" "Power symbol creates a global label with name \"GND\" , ground" (at 96.52 110.49 0) (effects (font (size 1.27 1.27)) (hide yes)))
  (pin "1"))
 (symbol
  (lib_id "power:VDD")
  (at 62.23 55.88 0)
  (unit 1)
  (exclude_from_sim no)
  (in_bom yes)
  (on_board yes)
  (dnp no)
  (fields_autoplaced yes)
  (property "Reference" "#PWR05" (at 62.23 59.69 0) (effects (font (size 1.27 1.27)) (hide yes)))
  (property "Value" "VDD" (at 62.23 50.8 0) (effects (font (size 1.27 1.27))))
  (property "Footprint" "" (at 62.23 55.88 0) (effects (font (size 1.27 1.27)) (hide yes)))
  (property "Datasheet" "" (at 62.23 55.88 0) (effects (font (size 1.27 1.27)) (hide yes)))
  (property "Description" "Power symbol creates a global label with name \"VDD\"" (at 62.23 55.88 0) (effects (font (size 1.27 1.27)) (hide yes)))
  (pin "1"))
 (symbol
  (lib_id "Device:R")
  (at 106.68 91.44 90)
  (unit 1)
  (exclude_from_sim no)
  (in_bom yes)
  (on_board yes)
  (dnp no)
  (property "Reference" "R4" (at 105.41 88.9 90) (effects (font (size 1.27 1.27)) (justify left)))
  (property "Value" "200k" (at 110.49 88.9 90) (effects (font (size 1.27 1.27)) (justify left)))
  (property "Footprint" "Resistor_SMD:R_0603_1608Metric" (at 106.68 93.218 90) (effects (font (size 1.27 1.27)) (hide yes)))
  (property "Datasheet" "~" (at 106.68 91.44 0) (effects (font (size 1.27 1.27)) (hide yes)))
  (property "Description" "Resistor" (at 106.68 91.44 0) (effects (font (size 1.27 1.27)) (hide yes)))
  (property "LCSC" "C25811" (at 106.68 91.44 90) (effects (font (size 1.27 1.27)) (hide yes)))
  (pin "1")
  (pin "2"))
 (symbol
  (lib_id "Device:R")
  (at 128.27 78.74 0)
  (unit 1)
  (exclude_from_sim no)
  (in_bom yes)
  (on_board yes)
  (dnp no)
  (property "Reference" "R1" (at 130.81 76.2 0) (effects (font (size 1.27 1.27)) (justify left)))
  (property "Value" "5.1k" (at 130.81 82.55 90) (effects (font (size 1.27 1.27)) (justify left)))
  (property "Footprint" "Resistor_SMD:R_0603_1608Metric" (at 126.492 78.74 90) (effects (font (size 1.27 1.27)) (hide yes)))
  (property "Datasheet" "~" (at 128.27 78.74 0) (effects (font (size 1.27 1.27)) (hide yes)))
  (property "Description" "Resistor" (at 128.27 78.74 0) (effects (font (size 1.27 1.27)) (hide yes)))
  (property "LCSC" "C23186" (at 128.27 78.74 0) (effects (font (size 1.27 1.27)) (hide yes)))
  (pin "1")
  (pin "2"))
 (symbol
  (lib_id "Device:R")
  (at 114.3 86.36 90)
  (unit 1)
  (exclude_from_sim no)
  (in_bom yes)
  (on_board yes)
  (dnp no)
  (property "Reference" "R6" (at 113.03 83.82 90) (effects (font (size 1.27 1.27)) (justify left)))
  (property "Value" "62k" (at 118.11 83.82 90) (effects (font (size 1.27 1.27)) (justify left)))
  (property "Footprint" "Resistor_SMD:R_0603_1608Metric" (at 114.3 88.138 90) (effects (font (size 1.27 1.27)) (hide yes)))
  (property "Datasheet" "~" (at 114.3 86.36 0) (effects (font (size 1.27 1.27)) (hide yes)))
  (property "Description" "Resistor" (at 114.3 86.36 0) (effects (font (size 1.27 1.27)) (hide yes)))
  (property "LCSC" "C23221" (at 114.3 86.36 90) (effects (font (size 1.27 1.27)) (hide yes)))
  (pin "1")
  (pin "2"))
 (sheet_instances
  (path ""
   (page "1")))
 (embedded_fonts no))
